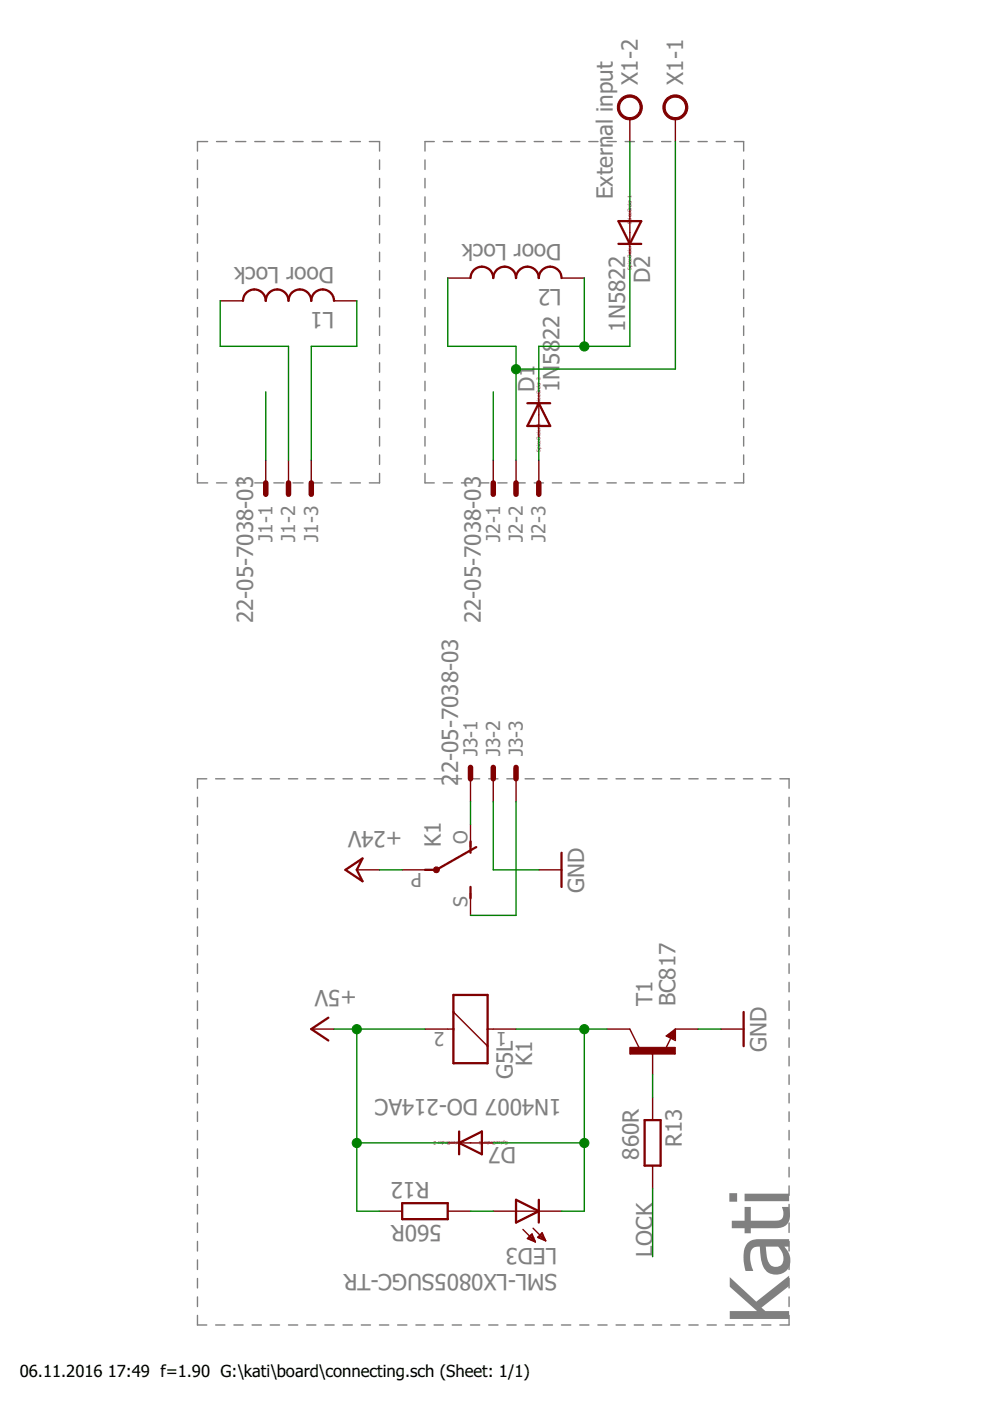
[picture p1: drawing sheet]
<svg xmlns="http://www.w3.org/2000/svg" width="210mm" height="297mm" viewBox="0 0 210 297" stroke-linecap="round" stroke-linejoin="round" font-family="sans-serif">
<g fill="none" stroke="#808080" stroke-width=".3">
<path d="M41.9 33.9v2M41.9 37.8v2M44 30h-2.1v2M45.9 30h2.2M50 30h2.1M54 30h2.2M58.1 30h2.1M62.1 30h2.2M66.2 30h2.1M70.2 30h2.2M74.3 30h2.1M78.3 30h2.2v2"/>
<path d="M80.5 33.9v2M80.5 37.8v2M90.1 33.9v2M90.1 37.8v2M92.1 30h-2v2M94 30h1.9M97.8 30h2M101.7 30h2M105.6 30h1.9M109.4 30h2M113.3 30h1.9M117.1 30h2"/>
<path d="M121 30h1.9M124.8 30h2M128.7 30h2M132.5 30h2M136.4 30h2M140.3 30h1.9M144.1 30h2M148 30h1.9M151.8 30h2M155.7 30h2v2M157.7 33.9v2M157.7 37.8v2"/>
<path d="M41.9 41.7v2.1M41.9 45.6v2M41.9 49.6v2M41.9 53.5v2M41.9 57.4v2M80.5 41.7v2.1M80.5 45.6v2M80.5 49.6v2M80.5 53.5v2M80.5 57.4v2M90.1 41.7v2.1M90.1 45.6v2"/>
<path d="M90.1 49.6v2M90.1 53.5v2M90.1 57.4v2M157.7 41.7v2.1M157.7 45.6v2M157.7 49.6v2M157.7 53.5v2M157.7 57.4v2M41.9 61.3v2M41.9 65.2v2M41.9 69.1v2M41.9 73v2"/>
<path d="M41.9 76.9v2M80.5 61.3v2M80.5 65.2v2M80.5 69.1v2M80.5 73v2M80.5 76.9v2M90.1 61.3v2M90.1 65.2v2M90.1 69.1v2M90.1 73v2M90.1 76.9v2M157.7 61.3v2"/>
<path d="M157.7 65.2v2M157.7 69.1v2M157.7 73v2M157.7 76.9v2M41.9 80.8v2M41.9 84.7v2M41.9 88.6v2.1M41.9 92.6v2M41.9 96.5v2M80.5 80.8v2M80.5 84.7v2M80.5 88.6v2.1"/>
<path d="M80.5 92.6v2M80.5 96.5v2M90.1 80.8v2M90.1 84.7v2M90.1 88.6v2.1M90.1 92.6v2M90.1 96.5v2M157.7 80.8v2M157.7 84.7v2M157.7 88.6v2.1M157.7 92.6v2M157.7 96.5v2"/>
<path d="M41.9 100.4v2h2.1M45.9 102.4h2.2M50 102.4h2.1M54 102.4h2.2M58.1 102.4h2.1M62.1 102.4h2.2M66.2 102.4h2.1M70.2 102.4h2.2M74.3 102.4h2.1M80.5 100.4v2h-2.2M90.1 100.4v2h2M94 102.4h1.9"/>
<path d="M97.8 102.4h2M101.7 102.4h2M105.6 102.4h1.9M109.4 102.4h2M113.3 102.4h1.9M117.1 102.4h2M121 102.4h1.9M124.8 102.4h2M128.7 102.4h2M132.5 102.4h2M136.4 102.4h2M140.3 102.4h1.9"/>
<path d="M144.1 102.4h2M148 102.4h1.9M151.8 102.4h2M157.7 100.4v2h-2M41.9 169v2.1M41.9 173v2M41.9 176.9v2M43.8 165.1h-1.9v2M45.7 165.1h2M49.6 165.1h1.9M53.4 165.1h2M57.3 165.1h2"/>
<path d="M61.2 165.1h1.9M65 165.1h2M68.9 165.1h1.9M72.7 165.1h2M76.6 165.1h1.9M80.5 165.1h1.9M84.3 165.1h2M88.2 165.1h1.9M92 165.1h2M95.9 165.1h2M99.8 165.1h1.9M103.6 165.1h2"/>
<path d="M107.5 165.1h1.9M111.3 165.1h2M115.2 165.1h1.9M119 165.1h2M122.9 165.1h2M126.8 165.1h1.9M130.6 165.1h2M134.5 165.1h1.9M138.3 165.1h2M142.2 165.1h2M146 165.1h2M149.9 165.1h2"/>
<path d="M153.8 165.1h1.9M157.6 165.1h2M161.5 165.1h1.9M165.4 165.1h1.9v2M167.3 169v2.1M167.3 173v2M167.3 176.9v2M41.9 180.8v2M41.9 184.7v2.1M41.9 188.7v2M41.9 192.6v2M41.9 196.5v2"/>
<path d="M167.3 180.8v2M167.3 184.7v2.1M167.3 188.7v2M167.3 192.6v2M167.3 196.5v2M41.9 200.4v2.1M41.9 204.3v2.1M41.9 208.3v2M41.9 212.2v2M41.9 216.1v2M167.3 200.4v2.1M167.3 204.3v2.1"/>
<path d="M167.3 208.3v2M167.3 212.2v2M167.3 216.1v2M41.9 220v2.1M41.9 224v2M41.9 227.9v2M41.9 231.8v2M41.9 235.7v2.1M41.9 239.7v2M167.3 220v2.1M167.3 224v2M167.3 227.9v2"/>
<path d="M167.3 231.8v2M167.3 235.7v2.1M167.3 239.7v2M41.9 243.6v2M41.9 247.5v2M41.9 251.4v2M41.9 255.4v2M41.9 259.3v2M167.3 243.6v2M167.3 247.5v2M167.3 251.4v2M167.3 255.4v2"/>
<path d="M167.3 259.3v2M41.9 263.2v2M41.9 267.1v2.1M41.9 271.1v2M41.9 275v2M41.9 278.9v2h1.9M167.3 263.2v2M167.3 267.1v2.1M167.3 271.1v2M167.3 275v2M167.3 278.9v2h-1.9M45.7 280.9h2"/>
<path d="M49.6 280.9h1.9M53.4 280.9h2M57.3 280.9h2M61.2 280.9h1.9M65 280.9h2M68.9 280.9h1.9M72.7 280.9h2M76.6 280.9h1.9M80.5 280.9h1.9M84.3 280.9h2M88.2 280.9h1.9M92 280.9h2"/>
<path d="M95.9 280.9h2M99.8 280.9h1.9M103.6 280.9h2M107.5 280.9h1.9M111.3 280.9h2M115.2 280.9h1.9M119 280.9h2M122.9 280.9h2M126.8 280.9h1.9M130.6 280.9h2M134.5 280.9h1.9M138.3 280.9h2"/>
<path d="M142.2 280.9h2M146 280.9h2M149.9 280.9h2M153.8 280.9h1.9M157.6 280.9h2M161.5 280.9h1.9"/>
</g>
<g fill="none" stroke="#800000" stroke-width=".49">
<path d="M99.8 58.9a2.41 2.41 0 0 1 2.4-2.4 2.41 2.41 0 0 1 2.4 2.4 2.41 2.41 0 0 1 2.4-2.4 2.41 2.41 0 0 1 2.4 2.4 2.41 2.41 0 0 1 2.4-2.4 2.41 2.41 0 0 1 2.4 2.4 2.41 2.41 0 0 1 2.4-2.4 2.41 2.41 0 0 1 2.5 2.4M131.1 46.9h4.9l-2.5 4.8zM131.1 51.7h4.9M51.5 63.8a2.41 2.41 0 0 1 2.4-2.4 2.41 2.41 0 0 1 2.4 2.4 2.41 2.41 0 0 1 2.5-2.4 2.41 2.41 0 0 1 2.4 2.4 2.41 2.41 0 0 1 2.4-2.4 2.41 2.41 0 0 1 2.4 2.4 2.41 2.41 0 0 1 2.4-2.4 2.41 2.41 0 0 1 2.4 2.4M111.8 85.5h4.8M114.2 85.5l2.4 4.8h-4.8zM99.8 178.4v2.4M101 179.6l-8.5 4.8h-2.4M73.2 184.4l3.7-2.4-1.3 2.4 1.3 2.4zM99.8 188v2.5M119.1 180.8v7.2M69.6 215.8l-3.6 2.4 3.6 2.4"/>
<path d="M96.1 210.9h7.3v14.5h-7.3zM142.2 219.6l.5-.2v.7l-1-.5 1.2-.9v1.4M157.7 214.6v7.2M97.3 239.9v4.8M136.7 237.5h3.4v9.6h-3.4zM85.3 255.1h9.6v3.4h-9.6zM97.3 242.3l4.9-2.4v4.8zM109.4 254.4l4.8 2.4-4.8 2.4zM114.2 254.4v4.8"/>
</g>
<g fill="none" stroke="#800000" stroke-width=".3">
<path d="M133.5 25.2v4.8M143.2 25.2v4.8M94.9 58.9h4.9M119.1 58.9h4.8M133.5 44.5v9.6M46.7 63.8h4.8M70.8 63.8h4.8M56.3 97.6v4.8M61.2 97.6v4.8M66 97.6v4.8M104.6 97.6v4.8M109.4 97.6v4.8"/>
<path d="M114.2 83.1v9.6M114.2 97.6v4.8M99.8 165.1v4.8M99.8 174.8v4.8M104.6 165.1v4.8M109.4 165.1v4.8M75.6 184.4h4.9M85.3 184.4h4.8M99.8 189.3v4.8M114.2 184.4h4.9M66 218.2h4.8M90.1 218.2h6"/>
<path d="M96.1 214.6l7.3 7.2M103.4 218.2h6M128.7 218.2h4.8l2 3.9M141.3 219.6l1.9-1.4v2.4zM143.2 218.2h4.8M152.8 218.2h4.9M138.4 223v4.8M138.4 232.7v4.8M142.2 220.1l-1.1 2.3M80.5 256.8h4.8M94.9 242.3h9.7M94.9 256.8h4.9"/>
<path d="M104.6 256.8h14.5M138.4 247.1v4.9M110.9 260.7l2.6 2.6M111.8 262.6l1.7 .7M111.8 262.6l1-1 .7 1.7M111.8 262.6h.1M112.1 262.3v.4M112.4 262.1v.7M112.6 261.8v1.1M112.9 261.8v1.2M113 260.4l2.7 2.7M113.1 262.4v.7"/>
<path d="M113.4 263v.2M114 262.3l1-.9 .7 1.7zM114.2 262.2v.2M114.4 261.9v.6M114.7 261.7v.9M114.9 261.4v1.3M115.2 261.9v.9M115.4 262.5v.5"/>
</g>
<g fill="#800000" stroke="#800000" stroke-width=".21">
<path d="M141.4 20.8a2.65 2.65 0 0 1 4.3 1 2.65 2.65 0 0 1-2.5 3.6v-.5a2.17 2.17 0 0 1-2-3.1 2.17 2.17 0 0 1 3.7-.4 2.17 2.17 0 0 1-1.3 3.5h-.4v.5a2.66 2.66 0 0 1-2.5-1.7 2.66 2.66 0 0 1 .7-2.9z" fill-rule="evenodd"/>
<path d="M131.7 20.8a2.65 2.65 0 0 1 4.3 1 2.65 2.65 0 0 1-2.5 3.6v-.5a2.17 2.17 0 0 1-1.9-3.1 2.17 2.17 0 0 1 3.6-.4 2.17 2.17 0 0 1-1.3 3.5h-.4v.5a2.66 2.66 0 0 1-2.4-1.7 2.66 2.66 0 0 1 .6-2.9z" fill-rule="evenodd"/>
<circle cx="92.5" cy="184.4" r=".63"/>
</g>
<path d="M133.5 222.1h9.7v1.4h-9.7z" fill="#800000" stroke="#800000" stroke-width=".21"/>
<path d="M56.3 102.4v2.4M61.2 102.4v2.4M66 102.4v2.4M104.6 102.4v2.4M109.4 102.4v2.4M114.2 102.4v2.4M99.8 162.7v2.4M104.6 162.7v2.4M109.4 162.7v2.4" fill="none" stroke="#800000" stroke-width="1.2"/>
<g fill="none" stroke="#008000" stroke-width=".3">
<path d="M133.5 30v14.5M143.2 30v48.3h-33.8M94.9 58.9v14.5h14.5v24.2M123.9 58.9v14.5M133.5 54.1v19.3h-19.3v9.7M46.7 63.8v9.6h14.5v24.2M75.6 63.8v9.6h-9.6v24.2M56.3 83.1v14.5M104.6 83.1v14.5M114.2 92.7v4.9M99.8 169.9v4.9M104.6 169.9v14.5h9.6"/>
<path d="M109.4 169.9v24.2h-9.6M80.5 184.4h4.8M70.8 218.2h19.3M75.6 218.2v38.6h4.9M109.4 218.2h19.3M123.9 218.2v38.6h-4.8M148 218.2h4.8M138.4 227.8v4.9M75.6 242.3h19.3M99.8 256.8h4.8M104.6 242.3h19.3M138.4 252v14.4"/>
</g>
<g fill="#008000" stroke="#008000" stroke-width=".21">
<circle cx="75.6" cy="218.2" r=".97"/>
<circle cx="75.6" cy="242.3" r=".97"/>
<circle cx="123.9" cy="218.2" r=".97"/>
<circle cx="123.9" cy="242.3" r=".97"/>
<circle cx="109.4" cy="78.3" r=".97"/>
<circle cx="123.9" cy="73.4" r=".97"/>
</g>
<text font-size="17.3" fill="#808080" x="167.3" y="280.9" transform="rotate(-90 167.3 280.9)">Kati</text>
<g font-size="4.8" fill="#808080">
<text x="135.2" y="17.9" transform="rotate(-90 135.2 17.9)">X1-2</text>
<text x="144.9" y="17.9" transform="rotate(-90 144.9 17.9)">X1-1</text>
<text x="129.9" y="42.2" transform="rotate(-90 129.9 42.2)">External input</text>
<text x="119.1" y="51.7" transform="rotate(-180 119.1 51.7)">Door Lock</text>
<text x="70.8" y="56.5" transform="rotate(-180 70.8 56.5)">Door Lock</text>
<text x="137.8" y="60" transform="rotate(-90 137.8 60)">D2</text>
<text x="119.1" y="61.4" transform="rotate(-180 119.1 61.4)">L2</text>
<text x="70.8" y="66.2" transform="rotate(-180 70.8 66.2)">L1</text>
<text x="132.5" y="70.3" transform="rotate(-90 132.5 70.3)">1N5822</text>
<text x="118.6" y="77.3" transform="rotate(-90 118.6 77.3)">58</text>
<text x="118.6" y="72.1" transform="rotate(-90 118.6 72.1)">22</text>
<text x="113.3" y="83.1" transform="rotate(-90 113.3 83.1)">D1</text>
<text x="118.6" y="83.1" transform="rotate(-90 118.6 83.1)">1N</text>
<text x="53.7" y="132.2" transform="rotate(-90 53.7 132.2)">22-05-7038-03</text>
<text x="101.9" y="132.2" transform="rotate(-90 101.9 132.2)">22-05-7038-03</text>
<text x="97.1" y="166.6" transform="rotate(-90 97.1 166.6)">22-05-7038-03</text>
<text x="85.3" y="176.2" transform="rotate(-180 85.3 176.2)">+24V</text>
<text x="93.5" y="179.6" transform="rotate(-90 93.5 179.6)">K1</text>
<text x="123.9" y="189.2" transform="rotate(-90 123.9 189.2)">GND</text>
<text x="75.6" y="210" transform="rotate(-180 75.6 210)">+5V</text>
<text x="138.4" y="213.4" transform="rotate(-90 138.4 213.4)">T1</text>
<text x="143.2" y="213.4" transform="rotate(-90 143.2 213.4)">BC817</text>
<text x="112.8" y="226" transform="rotate(-90 112.8 226)">K1</text>
<text x="162.5" y="223" transform="rotate(-90 162.5 223)">GND</text>
<text x="108.7" y="228.8" transform="rotate(-90 108.7 228.8)">G5L</text>
<text x="119.1" y="233.1" transform="rotate(-180 119.1 233.1)">1N4007 DO-214AC</text>
<text x="109.4" y="243.2" transform="rotate(-180 109.4 243.2)">D7</text>
<text x="135.5" y="245.9" transform="rotate(-90 135.5 245.9)">860R</text>
<text x="144.6" y="243.3" transform="rotate(-90 144.6 243.3)">R13</text>
<text x="91" y="250.6" transform="rotate(-180 91 250.6)">R12</text>
<text x="93.7" y="259.7" transform="rotate(-180 93.7 259.7)">560R</text>
<text x="118.1" y="264.5" transform="rotate(-180 118.1 264.5)">LED3</text>
<text x="138.4" y="266.4" transform="rotate(-90 138.4 266.4)">LOCK</text>
<text x="118.1" y="270.1" transform="rotate(-180 118.1 270.1)">SML-LX0805SUGC-TR</text>
</g>
<g font-size="4.1" fill="#808080">
<text x="57.8" y="114.8" transform="rotate(-90 57.8 114.8)">J1-1</text>
<text x="62.6" y="114.8" transform="rotate(-90 62.6 114.8)">J1-2</text>
<text x="67.4" y="114.8" transform="rotate(-90 67.4 114.8)">J1-3</text>
<text x="106" y="114.8" transform="rotate(-90 106 114.8)">J2-1</text>
<text x="110.9" y="114.8" transform="rotate(-90 110.9 114.8)">J2-2</text>
<text x="115.7" y="114.8" transform="rotate(-90 115.7 114.8)">J2-3</text>
<text x="101.2" y="160.3" transform="rotate(-90 101.2 160.3)">J3-1</text>
<text x="106" y="160.3" transform="rotate(-90 106 160.3)">J3-2</text>
<text x="110.9" y="160.3" transform="rotate(-90 110.9 160.3)">J3-3</text>
<text x="99.1" y="178.9" transform="rotate(-90 99.1 178.9)">O</text>
<text x="89.4" y="185.1" transform="rotate(-180 89.4 185.1)">P</text>
<text x="99.1" y="192.2" transform="rotate(-90 99.1 192.2)">S</text>
<text x="94.3" y="218.9" transform="rotate(-180 94.3 218.9)">2</text>
<text x="107.5" y="218.9" transform="rotate(-180 107.5 218.9)">1</text>
</g>
<g font-size="3.5">
<text x="4.2" y="291.8">06.11.2016</text>
<text x="22.9" y="291.8">17:49 f=1.90 G:\kati\board\connecting.sch (Sheet: 1/1)</text>
</g>
<g font-size="1.1" fill="#800080">
<text x="133.9" y="47.6" transform="rotate(-90 133.9 47.6)">SpiceOrder 1</text>
<text x="133.9" y="51.7" transform="rotate(-90 133.9 51.7)">2</text>
<text x="133.9" y="57.2" transform="rotate(-90 133.9 57.2)">SpiceOrder</text>
<text x="114.6" y="86.2" transform="rotate(-90 114.6 86.2)">SpiceOrder 2</text>
<text x="114.6" y="95.8" transform="rotate(-90 114.6 95.8)">SpiceOrder</text>
<text x="114.6" y="90.3" transform="rotate(-90 114.6 90.3)">1</text>
<text x="98" y="241.9" transform="rotate(-180 98 241.9)">SpiceOrder 2</text>
<text x="102.1" y="241.9" transform="rotate(-180 102.1 241.9)">1</text>
<text x="107.7" y="241.9" transform="rotate(-180 107.7 241.9)">SpiceOrder</text>
</g>
</svg>
